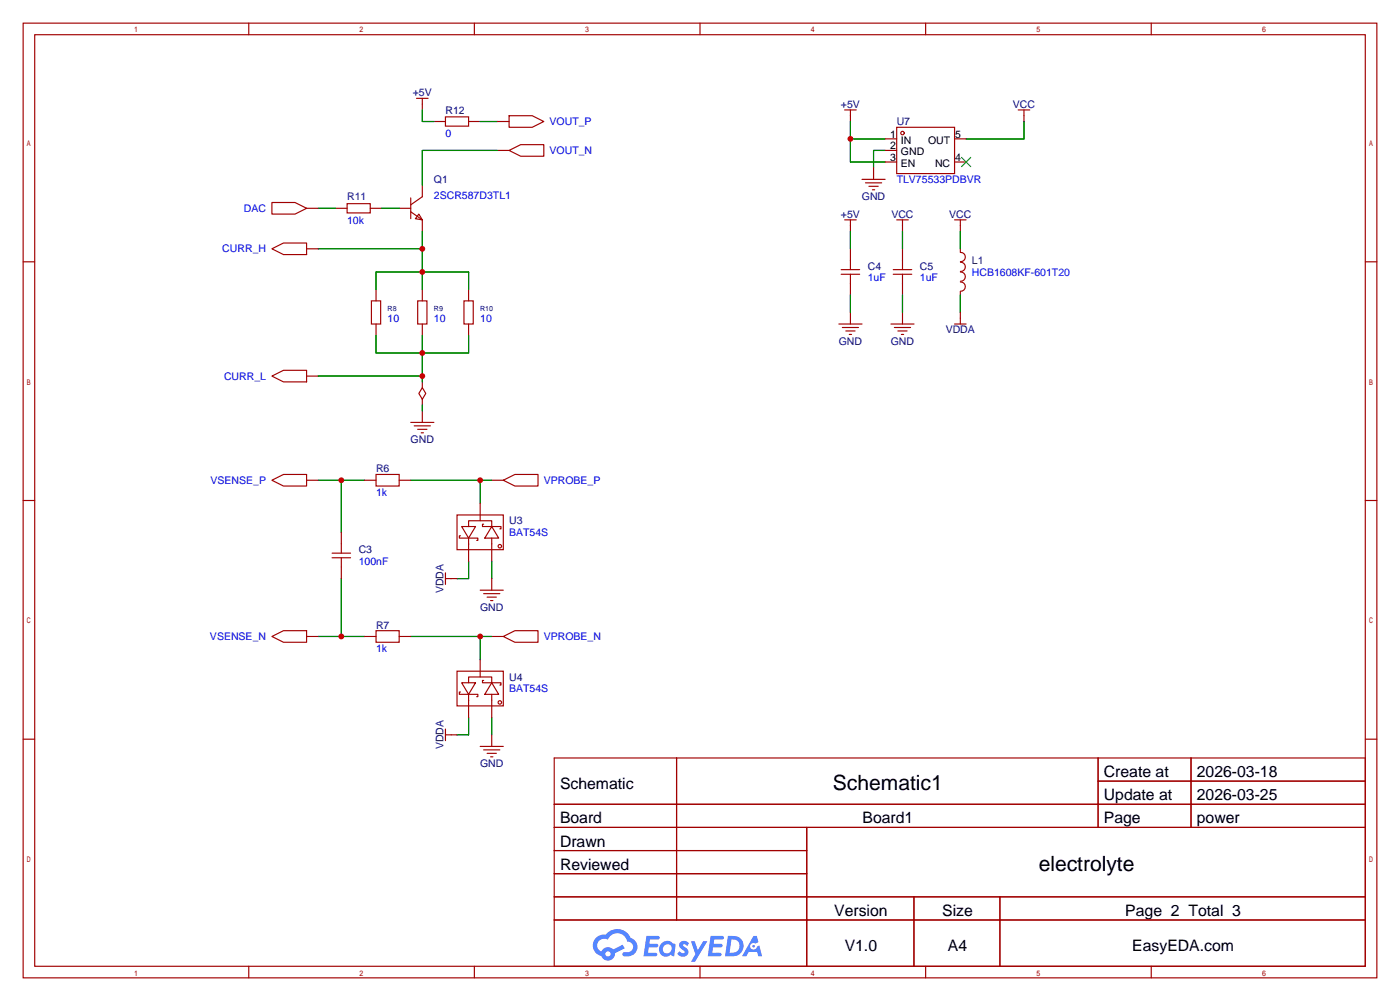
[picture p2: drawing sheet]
<svg xmlns="http://www.w3.org/2000/svg" width="307mm" height="220mm" viewBox="0 0 307 220" stroke-linecap="round" stroke-linejoin="round" font-family="sans-serif">
<g fill="none" stroke="#a10000" stroke-width=".25">
<path d="M5.1 5.1h297.2v209.5h-297.2zM7.6 7.6h292.1v204.5h-292.1zM54.6 5.1v2.5M104.1 5.1v2.5M153.7 5.1v2.5M203.2 5.1v2.5M252.7 5.1v2.5M5.1 57.5h2.5M299.7 57.5h2.6M5.1 109.9h2.5M299.7 109.9h2.6M5.1 162.2h2.5"/>
<path d="M121.7 166.4h178v45.7h-178zM121.7 176.5h178M148.5 166.4v35.5M241.1 166.4v15.2M241.1 171.4h58.6M261.5 166.4v15.2M299.7 162.2h2.6M121.7 181.6h178M121.7 186.7h55.4M121.7 196.8h178M121.7 191.8h55.4M177.1 181.6v30.5"/>
<path d="M200.6 196.8v15.3M219.5 196.8v15.3M54.6 212.1v2.5M104.1 212.1v2.5M121.7 201.9h178M153.7 212.1v2.5M203.2 212.1v2.5M252.7 212.1v2.5"/>
</g>
<g fill="#5487ff">
<path d="M149.4 206.8a1.3 1.3 0 0 1 1.8 .3l-.4 .6a.54 .54 0 0 0-.9-.3l.2 .3a1.28 1.28 0 0 1 .7 2 1.53 1.53 0 0 1-2.1-.3l.5-.6 .8 .4a.31 .31 0 0 0 .3-.2 .31 .31 0 0 0-.3-.4 1.12 1.12 0 0 1-.6-1.8z"/>
<path d="M151.7 206.6h.8l.7 2 1.2-2h.9l-2.7 4.5h-.9l1-1.6z"/>
<path d="M141.9 205.4h2.3a.46 .46 0 0 1 .5 .1 .46 .46 0 0 1 .1 .5l-.4 .2h-1.7l-.2 .9h1.7a.4 .4 0 0 1 .3 .5 .4 .4 0 0 1-.4 .3h-1.7l-.1 1.2h1.3a.46 .46 0 0 1 .5 .1 .46 .46 0 0 1 .1 .5l-.3 .2h-2.6z"/>
<path d="M156 205.4h2.3a.47 .47 0 0 1 .5 .1 .47 .47 0 0 1 .1 .5l-.4 .2h-1.7l-.1 .9h1.6a.4 .4 0 0 1 .3 .5 .4 .4 0 0 1-.4 .3h-1.7l-.1 1.2h1.3a.46 .46 0 0 1 .5 .1 .46 .46 0 0 1 .2 .5l-.4 .2h-2.6z"/>
<path d="M165.4 205.4h.7l.4 1.4-.6 .3a.75 .75 0 0 0-1.2 .3 .75 .75 0 0 0 .5 1.1 .75 .75 0 0 0 1-.7l.5-.3 .6 2.4h-.8l-.3-1h-1.8l-.6 1h-.9z"/>
<path d="M159.8 205.4l-.6 4.5h1.4a2.27 2.27 0 0 0 2.6-2.3 2.27 2.27 0 0 0-2.7-2.2zM160.6 206.2a1.5 1.5 0 0 1 1.8 1.5 1.5 1.5 0 0 1-2 1.4h-.2z"/>
<path d="M145.2 207.1a1.6 1.6 0 0 0-.3 2.2 1.6 1.6 0 0 0 2.3 .2l.8 .4 .3-2.5-.2-.2-.4-.1a1.58 1.58 0 0 0-2.5 0zM145.8 207.6a.98 .98 0 0 1 1.6 .4 .98 .98 0 0 1-1 1.3 .94 .94 0 0 1-.9-.7 .94 .94 0 0 1 .3-1z"/>
<path d="M130.9 205.8a2.37 2.37 0 0 0 1.1 4 1.54 1.54 0 0 0 1.8 1 1.54 1.54 0 0 0 1.2-1.6l2.2-1.1-.5-.7-2.1 1a1.57 1.57 0 0 0-2.6 .5 1.5 1.5 0 0 1-.7-2.1 1.5 1.5 0 0 1 2.2-.5 2.23 2.23 0 0 1 2.2-1.5 2.23 2.23 0 0 1 2 1.9 1.16 1.16 0 0 1 1.3 1.1 1.16 1.16 0 0 1-1.1 1.2h-.7a.47 .47 0 0 0-.6 .4 .47 .47 0 0 0 .5 .5 2.17 2.17 0 0 0 2.5-.9 2.17 2.17 0 0 0-.4-2.7l-.8-.4a3.2 3.2 0 0 0-5.4-.8l-1.1 .1zM132.9 209.4a.6 .6 0 0 1 1.2 0 .6 .6 0 0 1-1.2 0z"/>
<circle cx="165.4" cy="207.7" r=".28"/>
</g>
<g fill="none" stroke="#a10000" stroke-width=".25">
<path d="M91.4 21.6h2.6M92.7 21.6v2.5M95.2 26.7h2.6M97.8 25.7h5.1v2h-5.1zM102.9 26.7h2.5M109.2 26.7h2.6M109.2 33h2.6M111.8 25.4h5l2.6 1.3-2.6 1.2h-5zM111.8 33l2.5-1.2h5.1v2.5h-5.1zM185.4 24.1h2.6M186.7 24.1v2.6M189.2 39.4h5.1"/>
<path d="M191.8 36.8v2.6M194.3 33h2.5M194.3 30.5h2.5M194.3 35.6h2.5M196.8 27.9h12.7v10.2h-12.7zM209.5 30.5h2.6M209.5 35.6h2.6M223.5 24.1h2.6M224.8 24.1v2.6M59.7 44.4h5.1l2.5 1.3-2.5 1.3h-5.1zM59.7 54.6l2.5-1.3h5.1v2.6h-5.1zM67.3 45.7h2.5"/>
<path d="M67.3 54.6h2.5M73.7 45.7h2.5M76.2 44.7h5.1v2h-5.1zM81.3 45.7h2.5M87.6 45.7h2.6M90.2 46.5l2.5 1.8M90.2 43.4v4.6M91.9 47l.8 1.3-1.5-.3zM92.7 40.6v2.6l-2.5 1.8M92.7 48.3v2.5M184.7 59.2h4M185.4 48.3h2.6"/>
<path d="M186.7 48.3v2.5M186.7 54.6v4.6M190 40.1h3.5M190.8 40.9h2M191.5 41.7h.5M196.1 59.2h4.1M196.8 48.3h2.6M198.1 48.3v2.5M198.1 54.6v4.6M209.5 48.3h2.6M210.8 48.3v2.5M210.8 54.6v.8"/>
<path d="M210.8 55.4a1.01 1.01 0 0 1 1.1 1 1.01 1.01 0 0 1-1.1 1M210.8 57.6a1.01 1.01 0 0 1 1.1 1 1.01 1.01 0 0 1-1.1 1M210.8 59.7a1.01 1.01 0 0 1 1.1 1 1.01 1.01 0 0 1-1.1 1M81.5 66h2.1v5.1h-2.1zM82.5 63.5v2.5M82.5 71.1v2.6M91.7 66h2v5.1h-2zM92.7 63.5v2.5M92.7 71.1v2.6M101.9 66h2v5.1h-2zM102.9 63.5v2.5M102.9 71.1v2.6"/>
<path d="M184.1 71.1h5.1M184.7 60.2h4M184.9 71.9h3.6M185.7 72.6h2M186.4 73.4h.5M186.7 60.2v4.6M186.7 68.6v2.5M195.6 71.1h5.1M196.1 60.2h4.1M196.3 71.9h3.6M197.1 72.6h2M197.9 73.4h.5"/>
<path d="M198.1 60.2v4.6M198.1 68.6v2.5M209.5 71.1h2.6M210.8 64v.8M210.8 68.6v2.5M210.8 61.9a1.01 1.01 0 0 1 1.1 1 1.01 1.01 0 0 1-1.1 1M59.7 82.5l2.5-1.2h5.1v2.5h-5.1zM67.3 82.5h2.5M90.2 92.7h5M90.9 93.5h3.6M91.7 94.2h2M92.5 95h.5"/>
<path d="M92.7 85.1l.8 1.3-.8 1.2-.8-1.2zM92.7 83.8v1.3M92.7 87.6v1.3M92.7 90.2v2.5M59.7 105.4l2.5-1.3h5.1v2.6h-5.1zM67.3 105.4h2.5M74.9 116.8v4.6M80 105.4h2.5M82.5 104.1h5.1v2.6h-5.1zM87.6 105.4h2.6M100.3 113h10.2v7.6h-10.2zM101.1 117.6h-.3v.5h4.1v.5h-.3"/>
<path d="M101.3 115.6h3.1l-1.5 2.5zM102.9 115.6v-1.3h5v1.3M102.9 118.2v5M105.4 110.5v3.8M106.2 115.1h-.3v.5h2M107.9 115.6l1.6 2.5h-3.1zM107.9 115.6h2.1v.5h-.3M107.9 105.4h2.6M107.9 118.1v5.1M110.5 105.4l2.5-1.3h5.1v2.6h-5.1zM59.7 139.7l2.5-1.3h5.1v2.6h-5.1zM67.3 139.7h2.5"/>
<path d="M72.9 121.4h4.1M72.9 122.4h4.1M74.9 122.4v4.6M80 139.7h2.5M82.5 138.4h5.1v2.6h-5.1zM87.6 139.7h2.6M97.8 127h2.5M97.8 125.7v2.6M105.4 129.5h5.1M106.2 130.3h3.5M106.9 131.1h2.1M107.7 131.8h.5"/>
<path d="M107.9 139.7h2.6M107.9 127v2.5M110.5 139.7l2.5-1.3h5.1v2.6h-5.1zM100.3 147.3h10.2v7.6h-10.2zM101.1 151.9h-.3v.5h4.1v.5h-.3M101.3 149.9h3.1l-1.5 2.5zM102.9 149.9v-1.3h5v1.3M102.9 152.5v5M105.4 144.8v3.8M106.2 149.4h-.3v.5h2M107.9 149.9l1.6 2.5h-3.1zM107.9 149.9h2.1v.5h-.3"/>
<path d="M107.9 152.4v5.1M97.8 160v2.6M97.8 161.3h2.5M105.4 163.8h5.1M106.2 164.6h3.5M106.9 165.4h2.1M107.7 166.1h.5M107.9 161.3v2.5"/>
<circle cx="198.1" cy="29.2" r=".38"/>
<circle cx="109.7" cy="119.9" r=".38"/>
<circle cx="109.7" cy="154.2" r=".38"/>
</g>
<g fill="none" stroke="#008700" stroke-width=".25">
<path d="M92.7 24.1v2.6h2.5M105.4 26.7h3.8M109.2 33h-16.5v7.6M186.7 30.5h7.6M186.7 26.7v8.9h7.6M194.3 33h-2.5v3.8M224.8 26.7v3.8h-12.7M69.8 45.7h3.9M69.8 54.6h22.9M83.8 45.7h3.8M92.7 50.8v12.7M186.7 50.8v3.8"/>
<path d="M198.1 50.8v3.8M210.8 50.8v3.8M82.5 63.5v-3.8h20.4v3.8M82.5 73.7v3.8h20.4v-3.8M92.7 73.7v10.1M186.7 64.8v3.8M198.1 64.8v3.8M210.8 64.8v3.8M69.8 82.5h22.9M92.7 88.9v1.3M69.8 105.4h10.2M74.9 105.4v11.4"/>
<path d="M90.2 105.4h17.7M105.4 105.4v5.1M69.8 139.7h10.2M74.9 127v12.7M90.2 139.7h17.7M102.9 123.2v3.8h-2.6M105.4 139.7v5.1M107.9 123.2v3.8M102.9 157.5v3.8h-2.6M107.9 157.5v3.8"/>
</g>
<path d="M211.1 34.5l2 2.1M213.1 34.5l-2 2.1" fill="none" stroke="#3c3" stroke-width=".25"/>
<g fill="#c00">
<circle cx="105.4" cy="105.4" r=".63"/>
<circle cx="105.4" cy="139.7" r=".63"/>
<circle cx="74.9" cy="105.4" r=".63"/>
<circle cx="74.9" cy="139.7" r=".63"/>
<circle cx="92.7" cy="59.7" r=".63"/>
<circle cx="92.7" cy="54.6" r=".63"/>
<circle cx="186.7" cy="30.5" r=".63"/>
<circle cx="92.7" cy="82.5" r=".63"/>
<circle cx="92.7" cy="77.5" r=".63"/>
</g>
<g font-size="4.6">
<text x="182.9" y="173.5">Schematic1</text>
<text x="228" y="191.3">electrolyte</text>
</g>
<g font-size="3.5">
<text x="122.9" y="173.1">Schematic</text>
<text x="242.3" y="170.6">Create at</text>
<text x="262.7" y="170.6">2026-03-18</text>
<text x="242.3" y="175.7">Update at</text>
<text x="262.7" y="175.7">2026-03-25</text>
<text x="122.9" y="180.7">Board</text>
<text x="122.9" y="185.8">Drawn</text>
<text x="189.3" y="180.7">Board1</text>
<text x="242.3" y="180.7">Page</text>
<text x="262.7" y="180.7">power</text>
<text x="122.9" y="190.9">Reviewed</text>
<text x="183.1" y="201.1">Version</text>
<text x="206.8" y="201.1">Size</text>
<text x="247" y="201.1">Page 2 Total 3</text>
<text x="185.4" y="208.7">V1.0</text>
<text x="208.1" y="208.7">A4</text>
<text x="248.6" y="208.7">EasyEDA.com</text>
</g>
<g font-size="2.3" fill="#000080">
<text x="90.6" y="21.1">+5V</text>
<text x="184.6" y="23.7">+5V</text>
<text x="222.4" y="23.7">VCC</text>
<text x="97.8" y="24.9">R12</text>
<text x="196.8" y="27.5">U7</text>
<text x="95.2" y="40.2">Q1</text>
<text x="76.2" y="44">R11</text>
<text x="184.6" y="47.8">+5V</text>
<text x="189.2" y="44">GND</text>
<text x="195.7" y="47.8">VCC</text>
<text x="208.4" y="47.8">VCC</text>
<text x="190.5" y="59.2">C4</text>
<text x="201.9" y="59.2">C5</text>
<text x="213.4" y="58">L1</text>
<text x="184.1" y="75.7">GND</text>
<text x="195.6" y="75.7">GND</text>
<text x="207.6" y="73.2">VDDA</text>
<text x="90.1" y="97.3">GND</text>
<text x="82.5" y="103.7">R6</text>
<text x="111.8" y="115.1">U3</text>
<text x="78.7" y="121.5">C3</text>
<text x="97.3" y="130.2" transform="rotate(-90 97.3 130.2)">VDDA</text>
<text x="82.5" y="138">R7</text>
<text x="105.4" y="134.2">GND</text>
<text x="111.8" y="149.4">U4</text>
<text x="97.3" y="164.5" transform="rotate(-90 97.3 164.5)">VDDA</text>
<text x="105.4" y="168.4">GND</text>
</g>
<g font-size="2.3" fill="#00f">
<text x="120.6" y="27.5">VOUT_P</text>
<text x="97.8" y="30">0</text>
<text x="120.6" y="33.8">VOUT_N</text>
<text x="196.8" y="40.2">TLV75533PDBVR</text>
<text x="53.5" y="46.5">DAC</text>
<text x="95.2" y="43.7">2SCR587D3TL1</text>
<text x="76.2" y="49.1">10k</text>
<text x="48.8" y="55.4">CURR_H</text>
<text x="190.5" y="61.8">1uF</text>
<text x="201.9" y="61.8">1uF</text>
<text x="213.4" y="60.5">HCB1608KF-601T20</text>
<text x="85.1" y="70.7">10</text>
<text x="95.2" y="70.7">10</text>
<text x="105.4" y="70.7">10</text>
<text x="49.2" y="83.4">CURR_L</text>
<text x="46.2" y="106.2">VSENSE_P</text>
<text x="119.4" y="106.2">VPROBE_P</text>
<text x="82.5" y="108.8">1k</text>
<text x="111.8" y="117.6">BAT54S</text>
<text x="78.7" y="124">100nF</text>
<text x="46.1" y="140.5">VSENSE_N</text>
<text x="82.5" y="143">1k</text>
<text x="119.4" y="140.5">VPROBE_N</text>
<text x="111.8" y="151.9">BAT54S</text>
</g>
<g font-size="2.3">
<text x="195.4" y="30.3">1</text>
<text x="195.4" y="32.8">2</text>
<text x="195.4" y="35.3">3</text>
<text x="197.8" y="31.5">IN</text>
<text x="197.8" y="34.1">GND</text>
<text x="203.7" y="31.5">OUT</text>
<text x="209.7" y="35.3">4</text>
<text x="209.7" y="30.3">5</text>
<text x="197.8" y="36.6">EN</text>
<text x="205.3" y="36.6">NC</text>
</g>
<g font-size="1.6" fill="#000080">
<text x="85.1" y="68.3">R8</text>
<text x="95.2" y="68.3">R9</text>
<text x="105.4" y="68.3">R10</text>
</g>
</svg>
